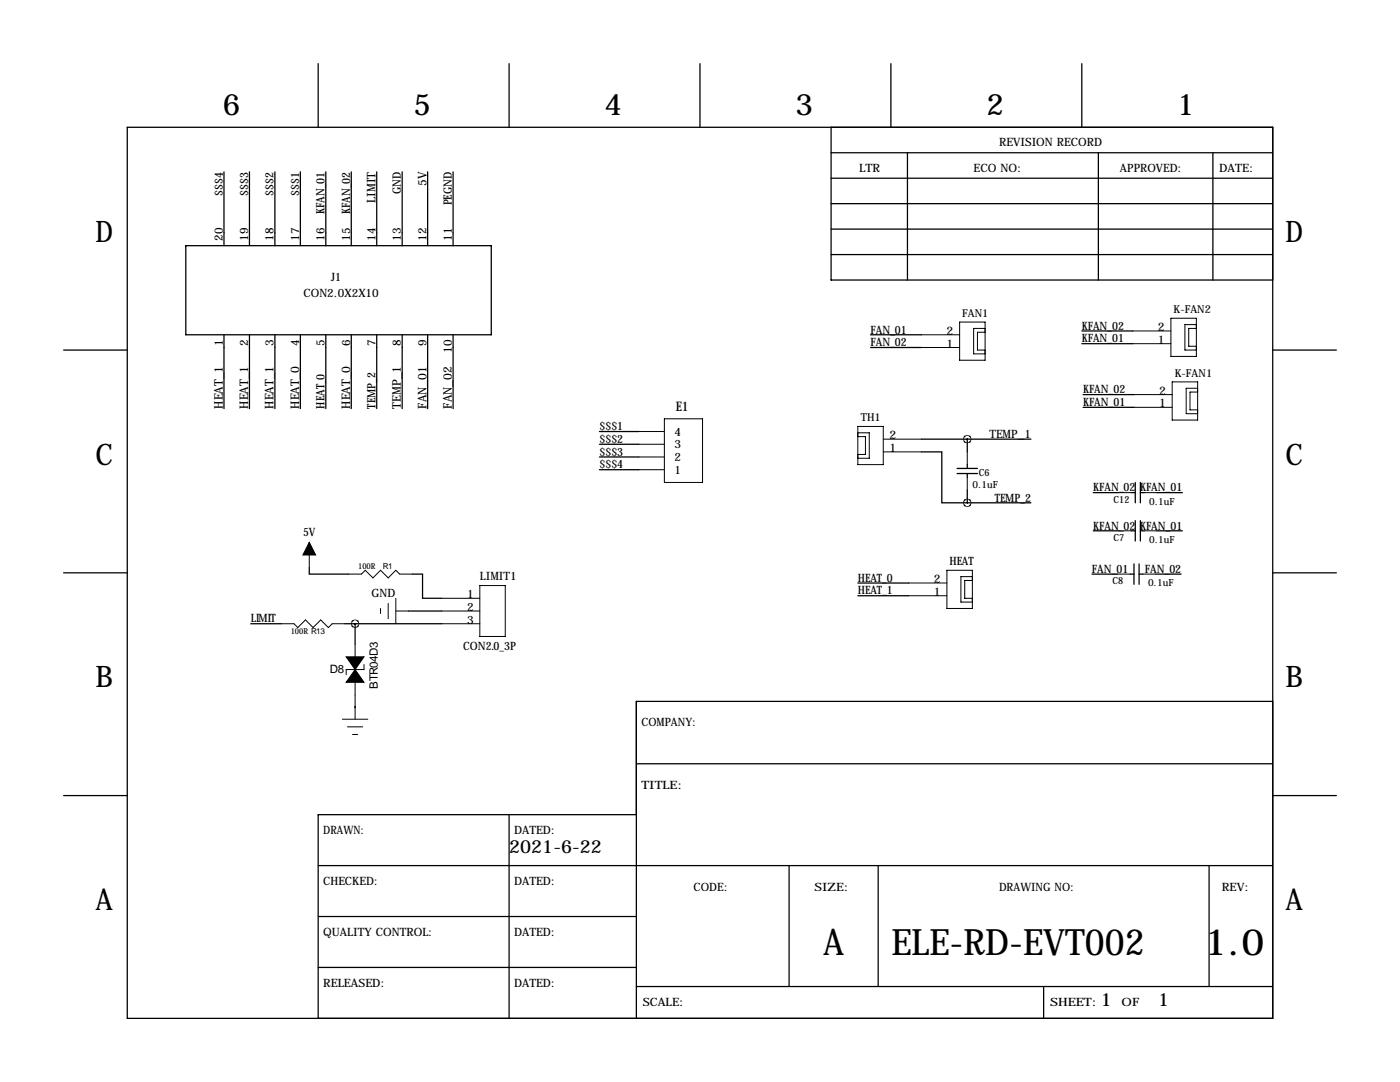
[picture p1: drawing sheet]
<svg xmlns="http://www.w3.org/2000/svg" width="279mm" height="216mm" viewBox="0 0 279 216" stroke-linecap="round" stroke-linejoin="round" font-family="sans-serif">
<g fill="none" stroke="#000" stroke-width=".25">
<path d="M63.5 12.7v12.7M101.6 12.7v12.7M139.7 12.7v12.7M177.8 12.7v12.7M215.9 12.7v12.7M25.4 25.4h228.6v177.8h-228.6zM44.7 34.3v14.7M49.8 34.3v14.7M54.9 34.3v14.7M59.9 34.3v14.7M65 34.3v14.7M70.1 34.3v14.7"/>
<path d="M75.2 34.3v14.7M80.3 34.3v14.7M85.3 34.3v14.7M90.4 34.3v14.7M165.9 25.4v30.5h88.1M165.9 30.5h88.1M165.9 35.6h88.1M181.1 30.5v25.4M219.2 30.5v25.4M242.1 30.5v25.4M37.1 49h60.9v17.8h-60.9zM165.9 40.6h88.1"/>
<path d="M165.9 45.7h88.1M165.9 50.8h88.1M12.7 69.8h12.7M44.7 66.8v14.7M49.8 66.8v14.7M54.9 66.8v14.7M59.9 66.8v14.7M65 66.8v14.7M70.1 66.8v14.7M75.2 66.8v14.7M80.3 66.8v14.7M85.3 66.8v14.7"/>
<path d="M90.4 66.8v14.7M173.7 66.8h10.2M173.7 69.3h10.2M215.9 66h10.2M215.9 68.6h10.2M216.2 78.7h10.1M254 69.8h12.7M119.6 93.7h7.9M119.6 91.2h7.9M119.6 88.6h7.9M119.6 86.1h7.9M183.9 90.2h4.1v10.1h5"/>
<path d="M183.9 87.6h21.8M191 94.5h4.1M191 93.5h4.1M193 87.6v2.6M193 92.7v.8M193 94.5v.7M193 97.8v2.5M216.2 81.3h10.1M218.2 98.3h5.1M225.8 98.3h.8M226.6 96.3v4M227.6 96.3v4"/>
<path d="M227.6 98.3h.7M230.9 98.3h5.1M12.7 114.3h12.7M61.7 113.3v1.3h7.9M82.3 114.6h2v4.8h3.8M171.2 116.3h10.2M171.2 118.9h10.2M193 100.3h12.7M217.9 114.6h5.1M218.2 105.9h5.1M225.6 114.6h.7M225.8 105.9h.8"/>
<path d="M226.3 112.5v4.1M226.6 103.9v4M227.3 112.5v4.1M227.3 114.6h.8M227.6 103.9v4M227.6 105.9h.7M230.6 114.6h5.1M230.9 105.9h5.1M254 114.3h12.7M50 124.5h6.1M68.8 124.5h19.3M70.9 124.5v4"/>
<path d="M81.5 121.9h6.6M254 140h-127v63.2M12.7 158.8h12.7M70.9 141v.2M127 152.4h127M254 158.8h12.7M63.5 172.7h190.5M101.6 162.6v40.6M127 162.6h-63.5v40.6M157.5 172.7v24.1M175.3 172.7v24.1M241.3 172.7v24.1"/>
<path d="M63.5 182.9h63.5M63.5 193h63.5M127 196.8h127M208.3 196.8v6.4"/>
</g>
<g fill="none" stroke="#000" stroke-width=".2">
<path d="M183.9 69.3h7.6M183.9 66.8h7.6M191.5 64.3h5.1v7.6h-5.1zM196.6 65.5h-2.3v5.1h2.3M196.6 66.3h-1.5v3.5h1.5M226.1 68.6h7.6M226.1 66h7.6M226.3 78.7h7.6M233.7 63.5h5.1v7.6h-5.1zM233.9 76.2h5.1v7.6h-5.1zM238.8 64.8h-2.3v5h2.3M238.8 65.5h-1.6v3.6h1.6"/>
<path d="M239 77.5h-2.3v5h2.3M239 78.2h-1.5v3.6h1.5M127.5 93.7h5.1M127.5 91.2h5.1M127.5 88.6h5.1M127.5 86.1h5.1M132.6 83.6h7.6v12.7h-7.6zM171.2 85.1h5.1v7.6h-5.1zM171.2 86.4h2.3v5h-2.3M171.2 87.1h1.5v3.6h-1.5M176.3 90.2h7.6M176.3 87.6h7.6"/>
<path d="M193 90.2v2.5M193 95.2v2.6M223.3 98.3h2.5M226.3 81.3h7.6M228.3 98.3h2.6M61.7 108.2v5.1M69.6 114.6h2.5l.8-.8 1.5 1.5 1.5-1.5 1.6 1.5 1.5-1.5 .8 .8h2.5M79 119.4v5.1M88.1 119.4h7.7M95.8 116.8h5v10.2h-5zM181.4 118.9h7.6M181.4 116.3h7.6"/>
<path d="M189 113.8h5.1v7.6h-5.1zM194.1 115.1h-2.3v5h2.3M194.1 115.8h-1.6v3.6h1.6M223 114.6h2.6M223.3 105.9h2.5M228.1 114.6h2.5M228.3 105.9h2.6M56.1 124.5h2.6l.7 .7 1.6-1.5 1.5 1.5 1.5-1.5 1.5 1.5 .8-.7h2.5M70.9 128.5v5.1M70.9 136.1v7.4M72.6 132.6v1h-3.5v1M75.9 121.4v1"/>
<path d="M77.5 120.4v3M79 121.9h2.5M88.1 121.9h7.7M88.1 124.5h7.7M68.3 143.5h5.1M69.3 145h3.1M70.4 146.6h1"/>
</g>
<path d="M61.7 108.2l1.3 2.5h-2.5zM70.9 133.6l1.7 2.5h-3.5zM69.1 131.1h3.5l-1.7 2.5z" fill="#000" stroke="#000" stroke-width=".2"/>
<path d="M193 87.6a.06 .06 0 0 0 .1 0 .06 .06 0 0 0-.1 0zM193 100.3a.06 .06 0 0 0 .1 0 .06 .06 0 0 0-.1 0zM70.8 124.5a.06 .06 0 0 0 .1 0 .06 .06 0 0 0-.1 0z" fill="#000" stroke="#000" stroke-width="1.5"/>
<g font-size="7.3">
<text x="164.3" y="190.5">A</text>
<text x="177.9" y="190.5">ELE-RD-EVT002</text>
<text x="240.4" y="190.5">1.0</text>
</g>
<g font-size="5.9">
<text x="44.4" y="22.9">6</text>
<text x="82.5" y="22.9">5</text>
<text x="120.6" y="22.9">4</text>
<text x="158.7" y="22.9">3</text>
<text x="196.8" y="22.9">2</text>
<text x="234.9" y="22.9">1</text>
<text x="19" y="48.3">D</text>
<text x="256.5" y="48.3">D</text>
<text x="19" y="92.7">C</text>
<text x="256.5" y="92.7">C</text>
<text x="19" y="137.2">B</text>
<text x="256.5" y="137.2">B</text>
<text x="19" y="181.6">A</text>
<text x="256.5" y="181.6">A</text>
</g>
<g font-size="3.6">
<text x="101.6" y="170.2">2021-6-22</text>
<text x="219.7" y="200.7">1</text>
<text x="231.1" y="200.7">1</text>
</g>
<text font-size="2.6" x="134.9" y="82">E1</text>
<g font-size="2.4">
<text x="74.9" y="40.5" transform="rotate(-90 74.9 40.5)">LIMIT</text>
<text x="85.1" y="37.1" transform="rotate(-90 85.1 37.1)">5V</text>
<text x="188.9" y="69.3">1</text>
<text x="188.9" y="66.8">2</text>
<text x="231.1" y="68.6">1</text>
<text x="231.1" y="66">2</text>
<text x="44.4" y="81.5" transform="rotate(-90 44.4 81.5)">HEAT_1</text>
<text x="49.5" y="81.5" transform="rotate(-90 49.5 81.5)">HEAT_1</text>
<text x="54.6" y="81.5" transform="rotate(-90 54.6 81.5)">HEAT_1</text>
<text x="59.7" y="81.5" transform="rotate(-90 59.7 81.5)">HEAT_0</text>
<text x="69.8" y="81.5" transform="rotate(-90 69.8 81.5)">HEAT_0</text>
<text x="80" y="81.5" transform="rotate(-90 80 81.5)">TEMP_1</text>
<text x="85.1" y="81.5" transform="rotate(-90 85.1 81.5)">FAN_01</text>
<text x="90.2" y="81.5" transform="rotate(-90 90.2 81.5)">FAN_02</text>
<text x="231.3" y="81.3">1</text>
<text x="231.3" y="78.7">2</text>
<text x="177.5" y="87.6">2</text>
<text x="177.5" y="90.2">1</text>
<text x="186.4" y="118.9">1</text>
<text x="186.4" y="116.3">2</text>
</g>
<g font-size="2.3">
<text x="199.4" y="29.2">REVISION RECORD</text>
<text x="171.4" y="34.3">LTR</text>
<text x="194.3" y="34.3">ECO NO:</text>
<text x="223.5" y="34.3">APPROVED:</text>
<text x="243.3" y="34.3">DATE:</text>
<text x="44.4" y="39" transform="rotate(-90 44.4 39)">$$$4</text>
<text x="49.5" y="39" transform="rotate(-90 49.5 39)">$$$3</text>
<text x="54.6" y="39" transform="rotate(-90 54.6 39)">$$$2</text>
<text x="59.7" y="39" transform="rotate(-90 59.7 39)">$$$1</text>
<text x="80" y="38.8" transform="rotate(-90 80 38.8)">GND</text>
<text x="90.2" y="41" transform="rotate(-90 90.2 41)">PEGND</text>
<text x="64.8" y="42.7" transform="rotate(-90 64.8 42.7)">KFAN_01</text>
<text x="69.8" y="42.7" transform="rotate(-90 69.8 42.7)">KFAN_02</text>
<text x="44.4" y="48" transform="rotate(-90 44.4 48)">20</text>
<text x="49.5" y="48" transform="rotate(-90 49.5 48)">19</text>
<text x="54.6" y="48" transform="rotate(-90 54.6 48)">18</text>
<text x="59.7" y="48" transform="rotate(-90 59.7 48)">17</text>
<text x="64.8" y="48" transform="rotate(-90 64.8 48)">16</text>
<text x="69.8" y="48" transform="rotate(-90 69.8 48)">15</text>
<text x="74.9" y="48" transform="rotate(-90 74.9 48)">14</text>
<text x="80" y="48" transform="rotate(-90 80 48)">13</text>
<text x="85.1" y="48" transform="rotate(-90 85.1 48)">12</text>
<text x="90.2" y="48" transform="rotate(-90 90.2 48)">11</text>
<text x="60.6" y="59.3">CON2.0X2X10</text>
<text x="66.1" y="56.1">J1</text>
<text x="215.9" y="65.8">KFAN_02</text>
<text x="44.4" y="69.1" transform="rotate(-90 44.4 69.1)">1</text>
<text x="49.5" y="69.1" transform="rotate(-90 49.5 69.1)">2</text>
<text x="54.6" y="69.1" transform="rotate(-90 54.6 69.1)">3</text>
<text x="59.7" y="69.1" transform="rotate(-90 59.7 69.1)">4</text>
<text x="64.8" y="69.1" transform="rotate(-90 64.8 69.1)">5</text>
<text x="69.8" y="69.1" transform="rotate(-90 69.8 69.1)">6</text>
<text x="74.9" y="69.1" transform="rotate(-90 74.9 69.1)">7</text>
<text x="80" y="69.1" transform="rotate(-90 80 69.1)">8</text>
<text x="85.1" y="69.1" transform="rotate(-90 85.1 69.1)">9</text>
<text x="90.2" y="70.4" transform="rotate(-90 90.2 70.4)">10</text>
<text x="173.7" y="66.5">FAN_01</text>
<text x="173.7" y="69.1">FAN_02</text>
<text x="215.9" y="68.3">KFAN_01</text>
<text x="64.8" y="81.5" transform="rotate(-90 64.8 81.5)">HEAT_0</text>
<text x="74.9" y="81.5" transform="rotate(-90 74.9 81.5)">TEMP_2</text>
<text x="216.2" y="78.5">KFAN_02</text>
<text x="216.2" y="81">KFAN_01</text>
<text x="119.6" y="88.4">$$$2</text>
<text x="119.6" y="85.9">$$$1</text>
<text x="134.6" y="89.5">3</text>
<text x="134.6" y="86.9">4</text>
<text x="197.5" y="87.4">TEMP_1</text>
<text x="119.6" y="93.5">$$$4</text>
<text x="119.6" y="90.9">$$$3</text>
<text x="134.6" y="94.5">1</text>
<text x="134.6" y="92">2</text>
<text x="198.5" y="100.1">TEMP_2</text>
<text x="218.2" y="98">KFAN_02</text>
<text x="227.5" y="98">KFAN_01</text>
<text x="60.5" y="106.9">5V</text>
<text x="218.2" y="105.7">KFAN_02</text>
<text x="227.5" y="105.7">KFAN_01</text>
<text x="189.5" y="112.8">HEAT</text>
<text x="74.2" y="119.1">GND</text>
<text x="93.2" y="119.4">1</text>
<text x="95.8" y="115.8">LIMIT1</text>
<text x="171.2" y="116.1">HEAT_0</text>
<text x="171.2" y="118.6">HEAT_1</text>
<text x="217.9" y="114.3">FAN_01</text>
<text x="228.5" y="114.3">FAN_02</text>
<text x="50" y="124.2">LIMIT</text>
<text x="93.2" y="121.9">2</text>
<text x="93.2" y="124.5">3</text>
<text x="92.5" y="129.8">CON2.0_3P</text>
<text x="65.8" y="134.4">D8</text>
<text x="75.4" y="137.4" transform="rotate(-90 75.4 137.4)">BTR04D3</text>
<text x="128" y="144.8">COMPANY:</text>
<text x="128" y="157.5">TITLE:</text>
<text x="64.5" y="166.4">DRAWN:</text>
<text x="102.6" y="166.4">DATED:</text>
<text x="64.5" y="176.5">CHECKED:</text>
<text x="102.6" y="176.5">DATED:</text>
<text x="138.4" y="177.8">CODE:</text>
<text x="162.6" y="177.8">SIZE:</text>
<text x="199.4" y="177.8">DRAWING NO:</text>
<text x="243.8" y="177.8">REV:</text>
<text x="64.5" y="186.7">QUALITY CONTROL:</text>
<text x="102.6" y="186.7">DATED:</text>
<text x="64.5" y="196.8">RELEASED:</text>
<text x="102.6" y="196.8">DATED:</text>
<text x="128.3" y="200.7">SCALE:</text>
<text x="209.5" y="200.7">SHEET:</text>
<text x="223.8" y="200.7">OF</text>
</g>
<g font-size="2.2">
<text x="192" y="63.3">FAN1</text>
<text x="234.2" y="62.5">K-FAN2</text>
<text x="234.4" y="75.2">K-FAN1</text>
<text x="171.8" y="84.1">TH1</text>
</g>
<g font-size="2">
<text x="195.3" y="95">C6</text>
<text x="194.1" y="97.3">0.1uF</text>
<text x="222.2" y="100.4">C12</text>
<text x="229.4" y="100.7">0.1uF</text>
<text x="222.2" y="108">C7</text>
<text x="229.4" y="108.3">0.1uF</text>
<text x="222" y="116.6">C8</text>
<text x="229.1" y="116.9">0.1uF</text>
</g>
<g font-size="1.6">
<text x="71.5" y="113.5">100R</text>
<text x="76.4" y="113.5">R1</text>
<text x="58" y="126.6">100R R13</text>
</g>
</svg>
